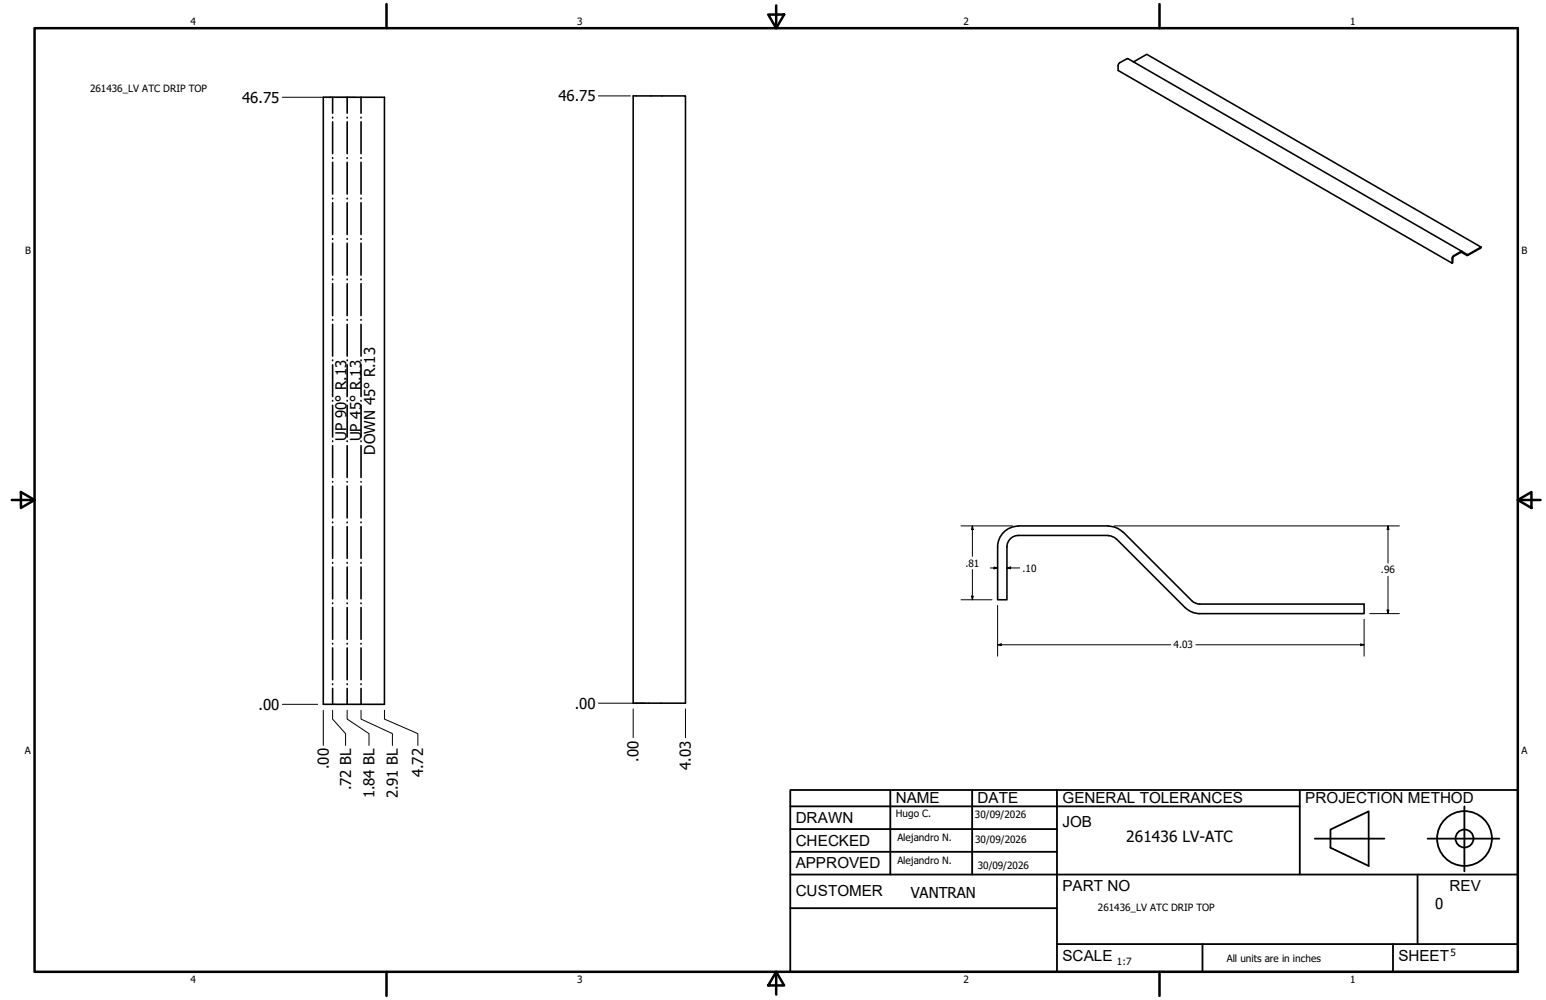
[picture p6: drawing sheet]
<svg xmlns="http://www.w3.org/2000/svg" width="432mm" height="279mm" viewBox="0 0 432 279" stroke-linecap="round" stroke-linejoin="round" font-family="sans-serif">
<!-- layer: GIGA_BendUp -->
<g fill="none" stroke="#000" stroke-width=".44">
<path d="M92.9 27.2v4.4M92.9 32.8v.2M92.9 34v8.9M97 27.2v4.4M97 32.8v.2M97 34v8.9M92.9 44.1v.2M92.9 45.3v8.9M92.9 55.4v.2M92.9 56.6v8.9M97 44.1v.2M97 45.3v8.9"/>
<path d="M97 55.4v.2M97 56.6v8.9M92.9 66.7v.2M92.9 67.9v9M92.9 78v.2M92.9 79.2v9M97 66.7v.2M97 67.9v9M97 78v.2M97 79.2v9M92.9 89.3v.2M92.9 90.6v8.9"/>
<path d="M97 89.3v.2M97 90.6v8.9M92.9 100.6v.2M92.9 101.9v8.9M92.9 111.9v.2M92.9 113.2v8.9M97 100.6v.2M97 101.9v8.9M97 111.9v.2M97 113.2v8.9M92.9 123.2v.2M92.9 124.5v8.9"/>
<path d="M92.9 134.6v.1M92.9 135.8v8.9M97 123.2v.2M97 124.5v8.9M97 134.6v.1M97 135.8v8.9M92.9 145.9v.1M92.9 147.1v8.9M92.9 157.2v.2M92.9 158.4v8.9M97 145.9v.1M97 147.1v8.9"/>
<path d="M97 157.2v.2M97 158.4v8.9M92.9 168.5v.2M92.9 169.7v8.9M92.9 179.8v.2M97 168.5v.2M97 169.7v8.9M97 179.8v.2M92.9 181v8.9M92.9 191.1v.2M92.9 192.3v4.5M97 181v8.9"/>
<path d="M97 191.1v.2M97 192.3v4.5"/>
</g>
<!-- layer: GIGA_BendDown -->
<g fill="none" stroke="#000" stroke-width=".44">
<path d="M100.8 27.2v4.4M100.8 32.8v.2M100.8 34v8.9M100.8 44.1v.2M100.8 45.3v8.9M100.8 55.4v.2M100.8 56.6v8.9M100.8 66.7v.2M100.8 67.9v9M100.8 78v.2M100.8 79.2v9M100.8 89.3v.2"/>
<path d="M100.8 90.6v8.9M100.8 100.6v.2M100.8 101.9v8.9M100.8 111.9v.2M100.8 113.2v8.9M100.8 123.2v.2M100.8 124.5v8.9M100.8 134.6v.1M100.8 135.8v8.9M100.8 145.9v.1M100.8 147.1v8.9M100.8 157.2v.2"/>
<path d="M100.8 158.4v8.9M100.8 168.5v.2M100.8 169.7v8.9M100.8 179.8v.2M100.8 181v8.9M100.8 191.1v.2M100.8 192.3v4.5"/>
</g>
<!-- layer: Visible (ANSI) -->
<g fill="none" stroke="#000" stroke-width=".44">
<path d="M312.7 17.5l2.3-1.1 93.3 53.8-2.4 1.3-.3 .6v1.4l-93.3-53.8v-1.5zM316.5 17.3l3.8-2.1 93.3 53.8M90.3 27.2h17.1v169.6h-17.1zM176.8 26.8h14.7v169.7h-14.7zM413.6 69v.3l-3.7 2.1-1.8-.9-2.1 1.2-.2 .3v1.4l-.2 .1M413.6 69l-3.6 2.1-1.7-.9M284.4 149.6l25.1 .1 1.5 .3 .8 .6M284.4 146.9h25.2M284.4 147a5.8 5.8 0 0 0-5.8 5.8v14.8h2.6v-14.8a3.2 3.2 0 0 1 3.2-3.2M309.5 147l1.3 .1 1.2 .5 1.6 1.1M311.8 150.6l19.2 19.1M313.7 148.7l19.2 19.1"/>
<path d="M332.9 167.9l.8 .5 1.4 .4h45.9v2.6h-45.9l-1.3-.1-1.2-.4-1.6-1.2"/>
</g>
<!-- layer: Borde (ANSI) -->
<g fill="none" stroke="#000" stroke-width=".7">
<path d="M9.7 7.9h414.2v263.6h-414.2zM107.9 1.1v6.8M214.6 4.1h4.4l-2.2 3.8zM216.8 1.5v6.4M323.8 1.1v6.8M3.3 139.7h6.4M5.8 137.5l3.9 2.2-3.9 2.2zM423.9 139.7l3.8-2.2v4.4zM423.9 139.7h6.4M107.9 271.5v6.8M216.8 271.5l2.2 3.8h-4.4zM216.8 271.5v6.4"/>
<path d="M323.8 271.5v6.8"/>
</g>
<!-- layer: Title (ANSI)-1 -->
<g fill="none" stroke="#000" stroke-width=".51">
<path d="M220.7 220.7h203.2v50.8h-203.2zM220.7 225.3h142.3M220.7 231.6h74.5M220.7 238h74.5M248.7 220.7v23.6M271.5 220.7v23.6M295.2 220.7v50.8M363 220.7v23.6M367.2 234.3h19.5M371.6 231.8l10.7-5.1v15.2l-10.7-5zM398.7 234.3h20.1M409 225.3v18.2"/>
<path d="M220.7 244.3h203.2M220.7 253.7h74.5M395.9 244.3v19.5M295.2 263.8h128.7M335.9 263.8v7.7M389.1 263.8v7.7"/>
<circle cx="409" cy="234.3" r="7.7"/>
<circle cx="409" cy="234.3" r="2.51"/>
</g>
<!-- layer: Cota (ANSI) -->
<g fill="none" stroke="#000" stroke-width=".28">
<path d="M78.9 27.2h20.4M167.1 26.8h9M268.4 146.9h14.4M271.6 146.9l.2 1.1h-.5zM271.6 146.9v8.5M271.6 159.1v8.5M276.6 158.7h2M277.6 158.4l1 .3-1 .2zM281.2 158.7l1.1-.3v.5zM281.2 158.7h3.6M311.1 146.9h79.7M387.7 146.9l.2 1.1h-.5z"/>
<path d="M387.7 146.9v10.5M268.4 167.6h8.7M271.3 166.6h.5l-.2 1zM278.6 169.2v14.1M380 179.9l1 .2-1 .3zM381 173v10.3M382.6 171.4h8.2M387.4 170.4h.5l-.2 1zM387.7 161v10.4M78.9 196.8h9.8M90.3 198.4v9.9M92.9 198.4v2.5l3.6 4.1v3.3"/>
<path d="M97 198.4v2.5l6.1 4.1v3.3M100.8 198.4v2.5l8.8 4.1v3.3M107.4 198.4v2.5l9.3 4.1v3.3M167.1 196.5h13.2M176.8 198.1v8M191.5 198.1v8M278.6 180.1l1.1-.2v.5zM278.6 180.1h48.4M334 180.1h47"/>
</g>
<path d="M271.6 146.9l.2 1.1h-.5zM277.6 158.4l1 .3-1 .2zM281.2 158.7l1.1-.3v.5zM387.7 146.9l.2 1.1h-.5zM271.3 166.6h.5l-.2 1zM278.6 180.1l1.1-.2v.5zM387.4 170.4h.5l-.2 1zM380 179.9l1 .2-1 .3z" fill="#000"/>
<g font-size="4.3">
<text x="250.2" y="224.2">NAME</text>
<text x="273" y="224.2">DATE</text>
<text x="296.7" y="224.3">GENERAL TOLERANCES</text>
<text x="364.6" y="224.3">PROJECTION METHOD</text>
<text x="222.2" y="229.9">DRAWN</text>
<text x="296.7" y="230.9">JOB</text>
<text x="222.2" y="236.3">CHECKED</text>
<text x="314.6" y="235.1">261436 LV-ATC</text>
<text x="222.2" y="242.6">APPROVED</text>
<text x="222.2" y="250.3">CUSTOMER</text>
<text x="296.7" y="249">PART NO</text>
<text x="404.8" y="248.9">REV</text>
<text x="296.7" y="268.4">SCALE</text>
<text x="390.6" y="268.4">SHEET</text>
</g>
<g font-size="4.2">
<text x="67.6" y="28.7">46.75</text>
<text x="156" y="28.3">46.75</text>
<text x="96.8" y="123.3" transform="rotate(-90 96.8 123.3)">UP 90° R.13</text>
<text x="100.9" y="123.3" transform="rotate(-90 100.9 123.3)">UP 45° R.13</text>
<text x="104.8" y="127" transform="rotate(-90 104.8 127)">DOWN 45° R.13</text>
<text x="160.5" y="198">.00</text>
<text x="72.2" y="198.3">.00</text>
<text x="91.8" y="214.9" transform="rotate(-90 91.8 214.9)">.00</text>
<text x="178.4" y="212.8" transform="rotate(-90 178.4 212.8)">.00</text>
<text x="193" y="215.1" transform="rotate(-90 193 215.1)">4.03</text>
<text x="98" y="220.8" transform="rotate(-90 98 220.8)">.72 BL</text>
<text x="118.2" y="217.2" transform="rotate(-90 118.2 217.2)">4.72</text>
<text x="104.6" y="223.1" transform="rotate(-90 104.6 223.1)">1.84 BL</text>
<text x="111.1" y="223.1" transform="rotate(-90 111.1 223.1)">2.91 BL</text>
<text x="254.4" y="250.8">VANTRAN</text>
<text x="400.9" y="254">0</text>
</g>
<g font-size="2.8">
<text x="53.2" y="6.9">4</text>
<text x="161.2" y="6.9">3</text>
<text x="269.1" y="6.9">2</text>
<text x="377.1" y="6.9">1</text>
<text x="25.1" y="25.7">261436_LV ATC DRIP TOP</text>
<text x="7" y="70.9">B</text>
<text x="424.9" y="70.9">B</text>
<text x="269.6" y="158.3">.81</text>
<text x="285.6" y="159.7">.10</text>
<text x="385.7" y="160.2">.96</text>
<text x="327.8" y="181.2">4.03</text>
<text x="6.9" y="210.6">A</text>
<text x="424.9" y="210.6">A</text>
<text x="250.2" y="228.3">Hugo C.</text>
<text x="272.3" y="228.4">30/09/2026</text>
<text x="250.6" y="234.9">Alejandro N.</text>
<text x="272.4" y="235.6">30/09/2026</text>
<text x="250.6" y="241.5">Alejandro N.</text>
<text x="273.1" y="242.8">30/09/2026</text>
<text x="306.6" y="254.4">261436_LV ATC DRIP TOP</text>
<text x="312" y="269.7">1:7</text>
<text x="342.6" y="268.7">All units are in inches</text>
<text x="405.1" y="267.1">5</text>
<text x="53.2" y="274.6">4</text>
<text x="161.2" y="274.6">3</text>
<text x="269.1" y="274.6">2</text>
<text x="377.1" y="274.6">1</text>
</g>
</svg>
